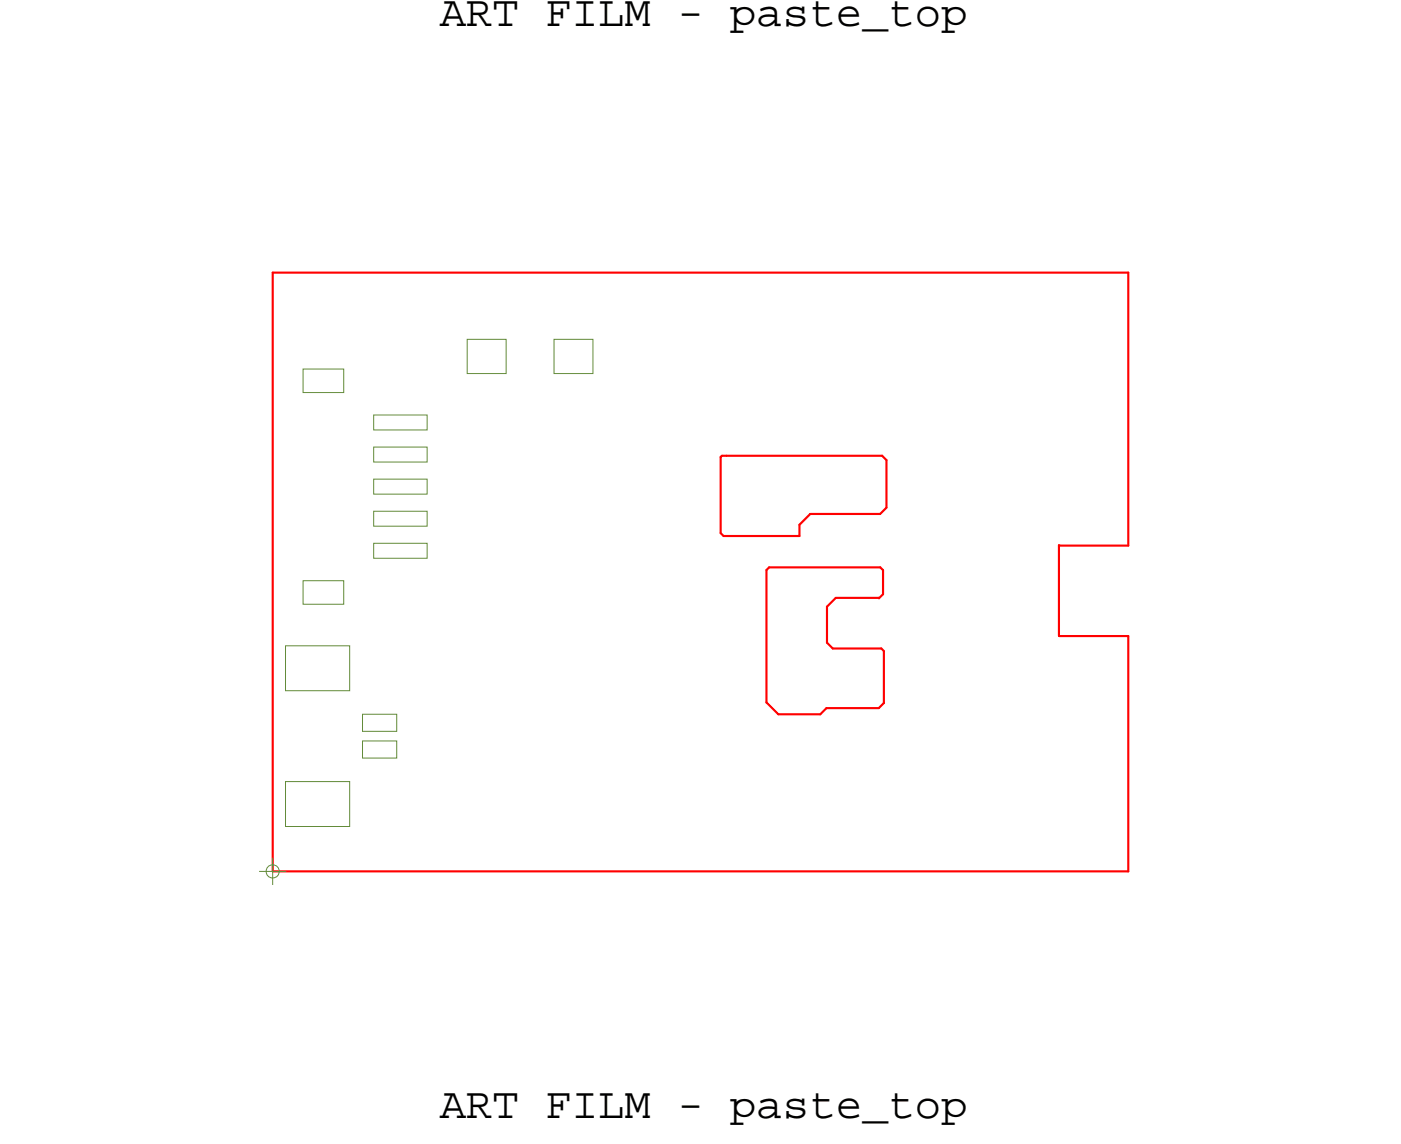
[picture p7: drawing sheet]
<svg xmlns="http://www.w3.org/2000/svg" width="65mm" height="53mm" viewBox="0 0 65 53" stroke-linecap="round" stroke-linejoin="round" font-family="sans-serif">
<!-- layer: Board Outline -->
<g fill="none" stroke="#f00" stroke-width=".1">
<path d="M12.8 12.7h40zM12.8 12.7v28zM52.8 12.7v12.8zM33.7 24.9l.1 .2zM33.7 21.4v-.1zM33.7 21.4v3.5zM33.8 21.3h.2zM33.8 25.1h3.6zM34 21.3h7.2zM35.8 32.8l.6 .6zM35.8 26.7v6.1zM36 26.5l-.2 .2z"/>
<path d="M36 26.5h5.2zM36.4 33.4h2zM37.4 24.5v.6zM37.9 24l-.5 .5zM37.9 24h3.2zM38.4 33.4l.2-.3zM38.6 33.1h2.5zM38.7 28.4l.4-.4zM38.7 28.4v1.7zM38.7 30.1l.2 .2zM38.9 30.3h2.3zM39.1 28h2z"/>
<path d="M41.1 28h.1M41.1 33.1l.2-.2zM41.1 28l.2-.2zM41.2 26.5l.1 .2zM41.2 30.3l.1 .1zM41.2 21.3l.2 .2zM41.3 26.7v1.1zM41.3 30.4v2.5zM41.4 23.7l-.3 .3zM41.4 21.5v2.2zM49.5 29.7h.1M49.5 25.5v4.2z"/>
<path d="M49.5 25.5h.1M49.5 25.5h3.3zM49.5 29.7h3.3zM52.8 29.7v11zM12.7 40.7h40.1z"/>
</g>
<!-- layer: Nets -->
<g fill="none" stroke="#638b3a" stroke-width=".05">
<path d="M14.2 17.3h1.9v1.1h-1.9zM17.5 19.4h2.5v.7h-2.5zM21.8 15.9h1.9v1.6h-1.9zM25.9 15.9h1.8v1.6h-1.8zM13.3 30.2h3v2.1h-3zM13.3 36.6h3v2.1h-3zM14.2 27.2h1.9v1.1h-1.9zM16.9 33.4h1.6v.8h-1.6zM16.9 34.7h1.6v.8h-1.6zM17.5 22.4h2.5v.7h-2.5zM17.5 23.9h2.5v.7h-2.5zM17.5 25.4h2.5v.7h-2.5z"/>
<path d="M17.5 20.9h2.5v.7h-2.5z"/>
</g>
<!-- layer: Drawing Origin -->
<path d="M12.1 40.8h1.3M12.5 40.5l.2-.1 .3 .1 .1 .3-.1 .2-.3 .1-.2-.1-.1-.2zM12.7 40.1v1.3" fill="none" stroke="#638b3a" stroke-width=".05"/>
<g font-size="2.1">
<text x="20.6" y="1.2">ART FILM - paste_top</text>
<text x="20.6" y="52.3">ART FILM - paste_top</text>
</g>
</svg>
